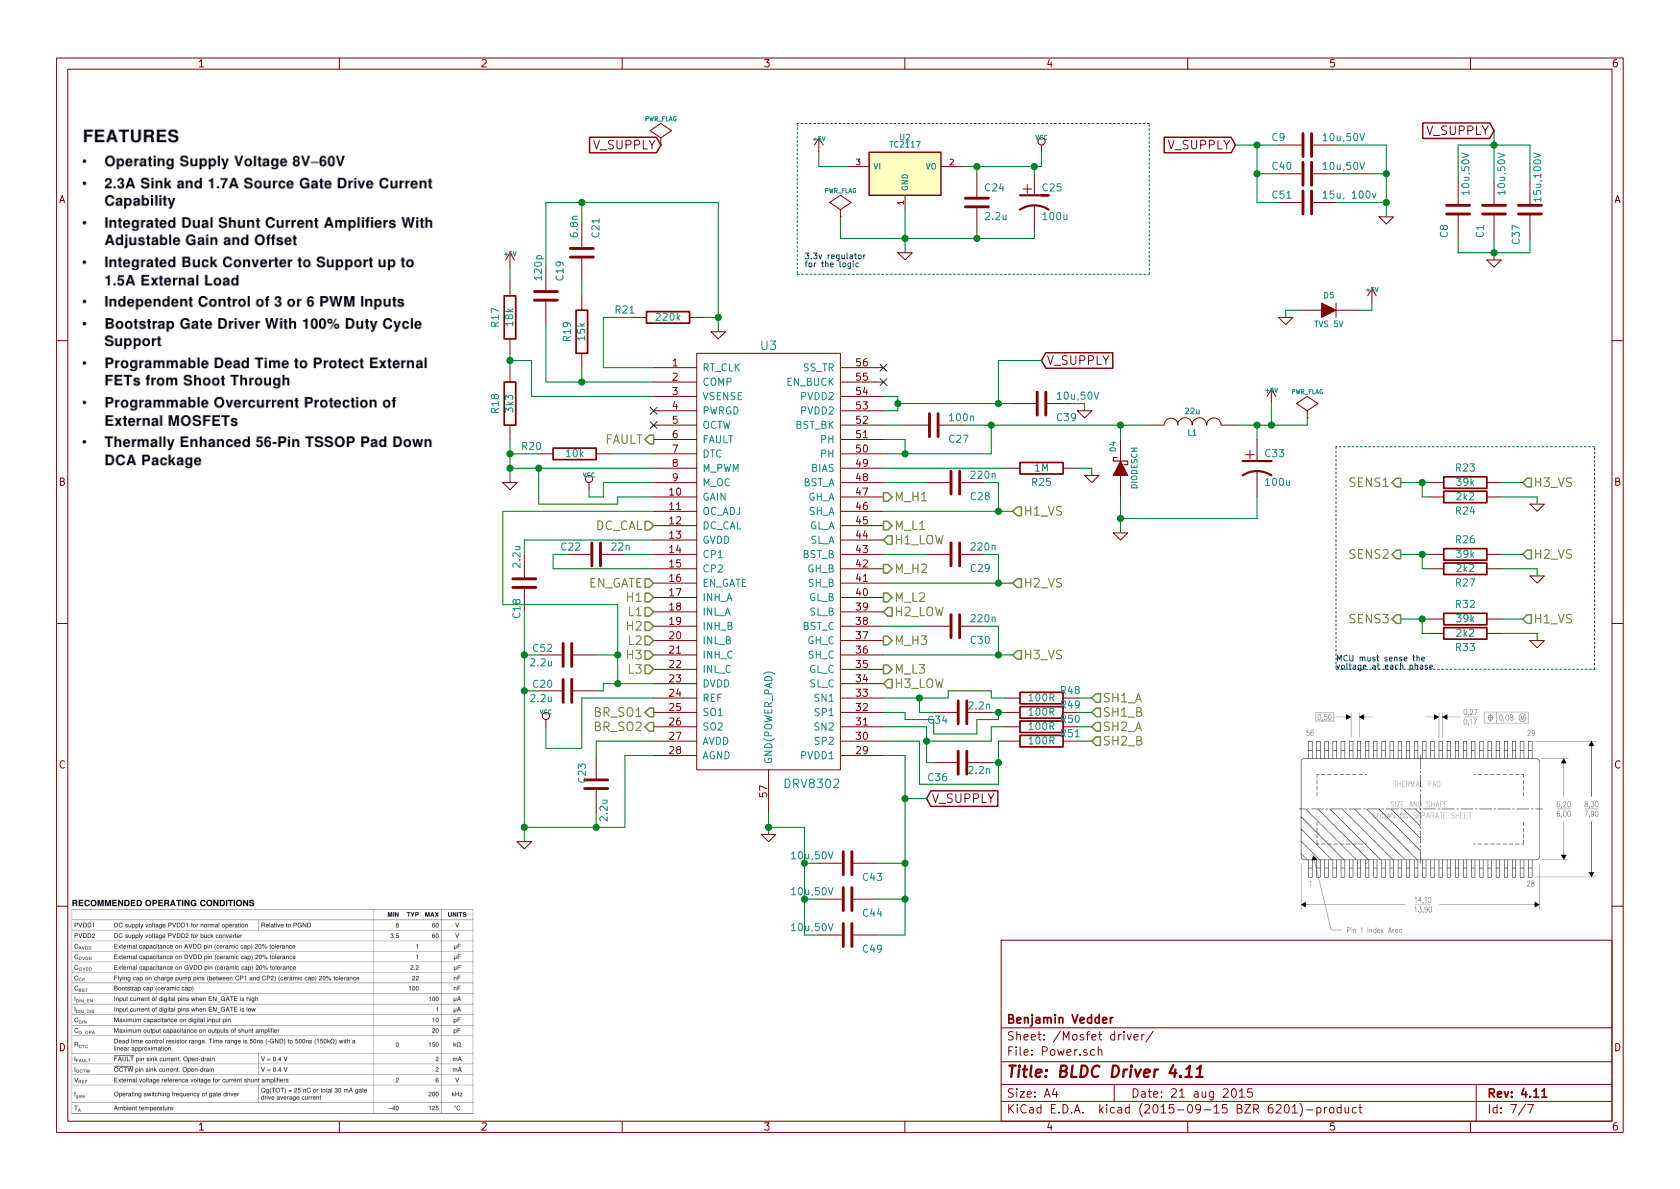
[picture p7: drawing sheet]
EESchema Schematic File Version 2
LIBS:BLDC_4-rescue
LIBS:power
LIBS:device
LIBS:transistors
LIBS:conn
LIBS:linear
LIBS:regul
LIBS:74xx
LIBS:cmos4000
LIBS:adc-dac
LIBS:memory
LIBS:xilinx
LIBS:microcontrollers
LIBS:dsp
LIBS:microchip
LIBS:analog_switches
LIBS:motorola
LIBS:texas
LIBS:intel
LIBS:audio
LIBS:interface
LIBS:digital-audio
LIBS:philips
LIBS:display
LIBS:cypress
LIBS:siliconi
LIBS:opto
LIBS:atmel
LIBS:contrib
LIBS:valves
LIBS:crf_1
LIBS:BLDC_4-cache
EELAYER 25 0
EELAYER END
$Descr A4 11693 8268
encoding utf-8
Sheet 7 7
Title "BLDC Driver 4.11"
Date "21 aug 2015"
Rev "4.11"
Comp "Benjamin Vedder"
Comment1 ""
Comment2 ""
Comment3 ""
Comment4 ""
$EndDescr
$Comp
L C-RESCUE-BLDC_4 C28
U 1 1
P 6650 3350
F 0 "C28" V 6750 3450 50  0000 L CNN
F 1 "220n" V 6600 3450 50  0000 L CNN
F 2 "CRF1:SMD-0603_c" H 6650 3350 60  0001 C CNN
F 3 "" H 6650 3350 60  0001 C CNN
	1    6650 3350
	0    1    1    0   
$EndComp
$Comp
L DIODESCH D4
U 1 1
P 7800 3250
F 0 "D4" H 7950 3300 40  0000 C CNN
F 1 "DIODESCH" H 7800 3150 40  0000 C CNN
F 2 "Diodes_SMD:SMA_Handsoldering" H 7800 3250 60  0001 C CNN
F 3 "" H 7800 3250 60  0001 C CNN
	1    7800 3250
	0    -1   -1   0   
$EndComp
$Comp
L R-RESCUE-BLDC_4 R23
U 1 1
P 10200 3350
F 0 "R23" V 10100 3350 50  0000 C CNN
F 1 "39k" V 10200 3350 50  0000 C CNN
F 2 "CRF1:SMD-0603_r" H 10200 3350 60  0001 C CNN
F 3 "" H 10200 3350 60  0001 C CNN
	1    10200 3350
	0    1    1    0   
$EndComp
$Comp
L R-RESCUE-BLDC_4 R24
U 1 1
P 10200 3450
F 0 "R24" V 10300 3450 50  0000 C CNN
F 1 "2k2" V 10200 3450 50  0000 C CNN
F 2 "CRF1:SMD-0603_r" H 10200 3450 60  0001 C CNN
F 3 "" H 10200 3450 60  0001 C CNN
	1    10200 3450
	0    1    1    0   
$EndComp
$Comp
L GND-RESCUE-BLDC_4 #PWR048
U 1 1
P 10700 3500
F 0 "#PWR048" H 10700 3500 30  0001 C CNN
F 1 "GND" H 10700 3430 30  0001 C CNN
F 2 "" H 10700 3500 60  0001 C CNN
F 3 "" H 10700 3500 60  0001 C CNN
	1    10700 3500
	1    0    0    -1  
$EndComp
$Comp
L GND-RESCUE-BLDC_4 #PWR049
U 1 1
P 10700 4000
F 0 "#PWR049" H 10700 4000 30  0001 C CNN
F 1 "GND" H 10700 3930 30  0001 C CNN
F 2 "" H 10700 4000 60  0001 C CNN
F 3 "" H 10700 4000 60  0001 C CNN
	1    10700 4000
	1    0    0    -1  
$EndComp
$Comp
L R-RESCUE-BLDC_4 R27
U 1 1
P 10200 3950
F 0 "R27" V 10300 3950 50  0000 C CNN
F 1 "2k2" V 10200 3950 50  0000 C CNN
F 2 "CRF1:SMD-0603_r" H 10200 3950 60  0001 C CNN
F 3 "" H 10200 3950 60  0001 C CNN
	1    10200 3950
	0    1    1    0   
$EndComp
$Comp
L R-RESCUE-BLDC_4 R26
U 1 1
P 10200 3850
F 0 "R26" V 10100 3850 50  0000 C CNN
F 1 "39k" V 10200 3850 50  0000 C CNN
F 2 "CRF1:SMD-0603_r" H 10200 3850 60  0001 C CNN
F 3 "" H 10200 3850 60  0001 C CNN
	1    10200 3850
	0    1    1    0   
$EndComp
$Comp
L R-RESCUE-BLDC_4 R32
U 1 1
P 10200 4300
F 0 "R32" V 10100 4300 50  0000 C CNN
F 1 "39k" V 10200 4300 50  0000 C CNN
F 2 "CRF1:SMD-0603_r" H 10200 4300 60  0001 C CNN
F 3 "" H 10200 4300 60  0001 C CNN
	1    10200 4300
	0    1    1    0   
$EndComp
$Comp
L R-RESCUE-BLDC_4 R33
U 1 1
P 10200 4400
F 0 "R33" V 10300 4400 50  0000 C CNN
F 1 "2k2" V 10200 4400 50  0000 C CNN
F 2 "CRF1:SMD-0603_r" H 10200 4400 60  0001 C CNN
F 3 "" H 10200 4400 60  0001 C CNN
	1    10200 4400
	0    1    1    0   
$EndComp
$Comp
L GND-RESCUE-BLDC_4 #PWR050
U 1 1
P 10700 4450
F 0 "#PWR050" H 10700 4450 30  0001 C CNN
F 1 "GND" H 10700 4380 30  0001 C CNN
F 2 "" H 10700 4450 60  0001 C CNN
F 3 "" H 10700 4450 60  0001 C CNN
	1    10700 4450
	1    0    0    -1  
$EndComp
$Comp
L DRV8302 U3
U 1 1
P 5350 3900
F 0 "U3" H 5350 5400 60  0000 C CNN
F 1 "DRV8302" H 5650 2350 60  0000 C CNN
F 2 "CRF1:TSSOP-56-PP" H 5350 3900 60  0001 C CNN
F 3 "" H 5350 3900 60  0001 C CNN
	1    5350 3900
	1    0    0    -1  
$EndComp
$Comp
L C-RESCUE-BLDC_4 C29
U 1 1
P 6650 3850
F 0 "C29" V 6750 3950 50  0000 L CNN
F 1 "220n" V 6600 3950 50  0000 L CNN
F 2 "CRF1:SMD-0603_c" H 6650 3850 60  0001 C CNN
F 3 "" H 6650 3850 60  0001 C CNN
	1    6650 3850
	0    1    1    0   
$EndComp
$Comp
L C-RESCUE-BLDC_4 C30
U 1 1
P 6650 4350
F 0 "C30" V 6750 4450 50  0000 L CNN
F 1 "220n" V 6600 4450 50  0000 L CNN
F 2 "CRF1:SMD-0603_c" H 6650 4350 60  0001 C CNN
F 3 "" H 6650 4350 60  0001 C CNN
	1    6650 4350
	0    1    1    0   
$EndComp
NoConn ~ 6150 2650
$Comp
L C-RESCUE-BLDC_4 C27
U 1 1
P 6500 2950
F 0 "C27" V 6600 3050 50  0000 L CNN
F 1 "100n" V 6450 3050 50  0000 L CNN
F 2 "CRF1:SMD-0603_c" H 6500 2950 60  0001 C CNN
F 3 "" H 6500 2950 60  0001 C CNN
	1    6500 2950
	0    1    1    0   
$EndComp
$Comp
L R-RESCUE-BLDC_4 R25
U 1 1
P 7250 3250
F 0 "R25" V 7350 3250 50  0000 C CNN
F 1 "1M" V 7250 3250 50  0000 C CNN
F 2 "CRF1:SMD-0603_r" H 7250 3250 60  0001 C CNN
F 3 "" H 7250 3250 60  0001 C CNN
	1    7250 3250
	0    1    1    0   
$EndComp
$Comp
L GND-RESCUE-BLDC_4 #PWR051
U 1 1
P 7600 3300
F 0 "#PWR051" H 7600 3300 30  0001 C CNN
F 1 "GND" H 7600 3230 30  0001 C CNN
F 2 "" H 7600 3300 60  0001 C CNN
F 3 "" H 7600 3300 60  0001 C CNN
	1    7600 3300
	1    0    0    -1  
$EndComp
$Comp
L INDUCTOR L1
U 1 1
P 8300 2950
F 0 "L1" V 8250 2950 40  0000 C CNN
F 1 "22u" V 8400 2950 40  0000 C CNN
F 2 "w_smd_inductors:inductor_smd_8x5mm" H 8300 2950 60  0001 C CNN
F 3 "" H 8300 2950 60  0001 C CNN
	1    8300 2950
	0    -1   -1   0   
$EndComp
$Comp
L CP1-RESCUE-BLDC_4 C33
U 1 1
P 8750 3250
F 0 "C33" H 8800 3350 50  0000 L CNN
F 1 "100u" H 8800 3150 50  0000 L CNN
F 2 "w_smd_cap:c_tant_B" H 8750 3250 60  0001 C CNN
F 3 "" H 8750 3250 60  0001 C CNN
	1    8750 3250
	1    0    0    -1  
$EndComp
$Comp
L GND-RESCUE-BLDC_4 #PWR052
U 1 1
P 7800 3700
F 0 "#PWR052" H 7800 3700 30  0001 C CNN
F 1 "GND" H 7800 3630 30  0001 C CNN
F 2 "" H 7800 3700 60  0001 C CNN
F 3 "" H 7800 3700 60  0001 C CNN
	1    7800 3700
	1    0    0    -1  
$EndComp
$Comp
L +5V #PWR053
U 1 1
P 8850 2800
F 0 "#PWR053" H 8850 2890 20  0001 C CNN
F 1 "+5V" H 8850 2890 30  0000 C CNN
F 2 "" H 8850 2800 60  0001 C CNN
F 3 "" H 8850 2800 60  0001 C CNN
	1    8850 2800
	1    0    0    -1  
$EndComp
$Comp
L C-RESCUE-BLDC_4 C22
U 1 1
P 4150 3850
F 0 "C22" V 4100 3600 50  0000 L CNN
F 1 "22n" V 4100 3950 50  0000 L CNN
F 2 "CRF1:SMD-0603_c" H 4150 3850 60  0001 C CNN
F 3 "" H 4150 3850 60  0001 C CNN
	1    4150 3850
	0    1    1    0   
$EndComp
$Comp
L C-RESCUE-BLDC_4 C18
U 1 1
P 3650 4050
F 0 "C18" V 3600 3800 50  0000 L CNN
F 1 "2.2u" V 3600 4150 50  0000 L CNN
F 2 "CRF1:SMD-0603_c" H 3650 4050 60  0001 C CNN
F 3 "" H 3650 4050 60  0001 C CNN
	1    3650 4050
	1    0    0    -1  
$EndComp
$Comp
L GND-RESCUE-BLDC_4 #PWR054
U 1 1
P 3650 5850
F 0 "#PWR054" H 3650 5850 30  0001 C CNN
F 1 "GND" H 3650 5780 30  0001 C CNN
F 2 "" H 3650 5850 60  0001 C CNN
F 3 "" H 3650 5850 60  0001 C CNN
	1    3650 5850
	1    0    0    -1  
$EndComp
$Comp
L C-RESCUE-BLDC_4 C20
U 1 1
P 3950 4800
F 0 "C20" V 4000 4900 50  0000 L CNN
F 1 "2.2u" V 3900 4900 50  0000 L CNN
F 2 "CRF1:SMD-0603_c" H 3950 4800 60  0001 C CNN
F 3 "" H 3950 4800 60  0001 C CNN
	1    3950 4800
	0    -1   -1   0   
$EndComp
$Comp
L C-RESCUE-BLDC_4 C23
U 1 1
P 4150 5450
F 0 "C23" V 4250 5300 50  0000 L CNN
F 1 "2.2u" V 4100 5550 50  0000 L CNN
F 2 "CRF1:SMD-0603_c" H 4150 5450 60  0001 C CNN
F 3 "" H 4150 5450 60  0001 C CNN
	1    4150 5450
	-1   0    0    1   
$EndComp
$Comp
L GND-RESCUE-BLDC_4 #PWR055
U 1 1
P 5350 5800
F 0 "#PWR055" H 5350 5800 30  0001 C CNN
F 1 "GND" H 5350 5730 30  0001 C CNN
F 2 "" H 5350 5800 60  0001 C CNN
F 3 "" H 5350 5800 60  0001 C CNN
	1    5350 5800
	1    0    0    -1  
$EndComp
$Comp
L GND-RESCUE-BLDC_4 #PWR056
U 1 1
P 3550 3350
F 0 "#PWR056" H 3550 3350 30  0001 C CNN
F 1 "GND" H 3550 3280 30  0001 C CNN
F 2 "" H 3550 3350 60  0001 C CNN
F 3 "" H 3550 3350 60  0001 C CNN
	1    3550 3350
	1    0    0    -1  
$EndComp
$Comp
L R-RESCUE-BLDC_4 R20
U 1 1
P 4000 3150
F 0 "R20" V 3950 2850 50  0000 C CNN
F 1 "10k" V 4000 3150 50  0000 C CNN
F 2 "CRF1:SMD-0603_r" H 4000 3150 60  0001 C CNN
F 3 "" H 4000 3150 60  0001 C CNN
	1    4000 3150
	0    1    1    0   
$EndComp
$Comp
L R-RESCUE-BLDC_4 R21
U 1 1
P 4650 2200
F 0 "R21" V 4600 1900 50  0000 C CNN
F 1 "220k" V 4650 2200 50  0000 C CNN
F 2 "CRF1:SMD-0603_r" H 4650 2200 60  0001 C CNN
F 3 "" H 4650 2200 60  0001 C CNN
	1    4650 2200
	0    1    1    0   
$EndComp
$Comp
L GND-RESCUE-BLDC_4 #PWR057
U 1 1
P 5000 2300
F 0 "#PWR057" H 5000 2300 30  0001 C CNN
F 1 "GND" H 5000 2230 30  0001 C CNN
F 2 "" H 5000 2300 60  0001 C CNN
F 3 "" H 5000 2300 60  0001 C CNN
	1    5000 2300
	1    0    0    -1  
$EndComp
$Comp
L +5V #PWR058
U 1 1
P 3550 1850
F 0 "#PWR058" H 3550 1940 20  0001 C CNN
F 1 "+5V" H 3550 1940 30  0000 C CNN
F 2 "" H 3550 1850 60  0001 C CNN
F 3 "" H 3550 1850 60  0001 C CNN
	1    3550 1850
	1    0    0    -1  
$EndComp
$Comp
L R-RESCUE-BLDC_4 R17
U 1 1
P 3550 2200
F 0 "R17" V 3450 2200 50  0000 C CNN
F 1 "18k" V 3550 2200 50  0000 C CNN
F 2 "CRF1:SMD-0603_r" H 3550 2200 60  0001 C CNN
F 3 "" H 3550 2200 60  0001 C CNN
	1    3550 2200
	1    0    0    -1  
$EndComp
$Comp
L R-RESCUE-BLDC_4 R18
U 1 1
P 3550 2800
F 0 "R18" V 3450 2800 50  0000 C CNN
F 1 "3k3" V 3550 2800 50  0000 C CNN
F 2 "CRF1:SMD-0603_r" H 3550 2800 60  0001 C CNN
F 3 "" H 3550 2800 60  0001 C CNN
	1    3550 2800
	1    0    0    -1  
$EndComp
$Comp
L R-RESCUE-BLDC_4 R19
U 1 1
P 4050 2300
F 0 "R19" V 3950 2300 50  0000 C CNN
F 1 "15k" V 4050 2300 50  0000 C CNN
F 2 "CRF1:SMD-0603_r" H 4050 2300 60  0001 C CNN
F 3 "" H 4050 2300 60  0001 C CNN
	1    4050 2300
	1    0    0    -1  
$EndComp
$Comp
L C-RESCUE-BLDC_4 C21
U 1 1
P 4050 1750
F 0 "C21" V 4150 1850 50  0000 L CNN
F 1 "6.8n" V 4000 1850 50  0000 L CNN
F 2 "CRF1:SMD-0603_c" H 4050 1750 60  0001 C CNN
F 3 "" H 4050 1750 60  0001 C CNN
	1    4050 1750
	1    0    0    -1  
$EndComp
$Comp
L C-RESCUE-BLDC_4 C19
U 1 1
P 3800 2050
F 0 "C19" V 3900 2150 50  0000 L CNN
F 1 "120p" V 3750 2150 50  0000 L CNN
F 2 "CRF1:SMD-0603_c" H 3800 2050 60  0001 C CNN
F 3 "" H 3800 2050 60  0001 C CNN
	1    3800 2050
	1    0    0    -1  
$EndComp
$Comp
L C-RESCUE-BLDC_4 C24
U 1 1
P 6800 1400
F 0 "C24" H 6850 1500 50  0000 L CNN
F 1 "2.2u" H 6850 1300 50  0000 L CNN
F 2 "CRF1:SMD-0603_c" H 6800 1400 60  0001 C CNN
F 3 "" H 6800 1400 60  0001 C CNN
	1    6800 1400
	1    0    0    -1  
$EndComp
$Comp
L GND-RESCUE-BLDC_4 #PWR059
U 1 1
P 6300 1750
F 0 "#PWR059" H 6300 1750 30  0001 C CNN
F 1 "GND" H 6300 1680 30  0001 C CNN
F 2 "" H 6300 1750 60  0001 C CNN
F 3 "" H 6300 1750 60  0001 C CNN
	1    6300 1750
	1    0    0    -1  
$EndComp
$Comp
L VCC #PWR060
U 1 1
P 7250 1050
F 0 "#PWR060" H 7250 1150 30  0001 C CNN
F 1 "VCC" H 7250 1150 30  0000 C CNN
F 2 "" H 7250 1050 60  0001 C CNN
F 3 "" H 7250 1050 60  0001 C CNN
	1    7250 1050
	1    0    0    -1  
$EndComp
$Comp
L CP1-RESCUE-BLDC_4 C25
U 1 1
P 7200 1400
F 0 "C25" H 7250 1500 50  0000 L CNN
F 1 "100u" H 7250 1300 50  0000 L CNN
F 2 "w_smd_cap:c_tant_B" H 7200 1400 60  0001 C CNN
F 3 "" H 7200 1400 60  0001 C CNN
	1    7200 1400
	1    0    0    -1  
$EndComp
$Comp
L +5V #PWR061
U 1 1
P 5700 1050
F 0 "#PWR061" H 5700 1140 20  0001 C CNN
F 1 "+5V" H 5700 1140 30  0000 C CNN
F 2 "" H 5700 1050 60  0001 C CNN
F 3 "" H 5700 1050 60  0001 C CNN
	1    5700 1050
	1    0    0    -1  
$EndComp
$Comp
L VCC #PWR062
U 1 1
P 3800 5050
F 0 "#PWR062" H 3800 5150 30  0001 C CNN
F 1 "VCC" H 3800 5150 30  0000 C CNN
F 2 "" H 3800 5050 60  0001 C CNN
F 3 "" H 3800 5050 60  0001 C CNN
	1    3800 5050
	1    0    0    -1  
$EndComp
$Comp
L PWR_FLAG #FLG063
U 1 1
P 9100 2900
F 0 "#FLG063" H 9100 2995 30  0001 C CNN
F 1 "PWR_FLAG" H 9100 3080 30  0000 C CNN
F 2 "" H 9100 2900 60  0001 C CNN
F 3 "" H 9100 2900 60  0001 C CNN
	1    9100 2900
	1    0    0    -1  
$EndComp
$Comp
L PWR_FLAG #FLG064
U 1 1
P 5850 1500
F 0 "#FLG064" H 5850 1595 30  0001 C CNN
F 1 "PWR_FLAG" H 5850 1680 30  0000 C CNN
F 2 "" H 5850 1500 60  0001 C CNN
F 3 "" H 5850 1500 60  0001 C CNN
	1    5850 1500
	1    0    0    -1  
$EndComp
$Comp
L PWR_FLAG #FLG065
U 1 1
P 4600 1000
F 0 "#FLG065" H 4600 1095 30  0001 C CNN
F 1 "PWR_FLAG" H 4600 1180 30  0000 C CNN
F 2 "" H 4600 1000 60  0001 C CNN
F 3 "" H 4600 1000 60  0001 C CNN
	1    4600 1000
	1    0    0    -1  
$EndComp
$Comp
L R-RESCUE-BLDC_4 R48
U 1 1
P 7250 4850
F 0 "R48" V 7200 5050 50  0000 C CNN
F 1 "100R" V 7250 4850 50  0000 C CNN
F 2 "CRF1:SMD-0603_r" H 7250 4850 60  0001 C CNN
F 3 "" H 7250 4850 60  0001 C CNN
	1    7250 4850
	0    1    1    0   
$EndComp
$Comp
L R-RESCUE-BLDC_4 R49
U 1 1
P 7250 4950
F 0 "R49" V 7200 5150 50  0000 C CNN
F 1 "100R" V 7250 4950 50  0000 C CNN
F 2 "CRF1:SMD-0603_r" H 7250 4950 60  0001 C CNN
F 3 "" H 7250 4950 60  0001 C CNN
	1    7250 4950
	0    1    1    0   
$EndComp
$Comp
L R-RESCUE-BLDC_4 R50
U 1 1
P 7250 5050
F 0 "R50" V 7200 5250 50  0000 C CNN
F 1 "100R" V 7250 5050 50  0000 C CNN
F 2 "CRF1:SMD-0603_r" H 7250 5050 60  0001 C CNN
F 3 "" H 7250 5050 60  0001 C CNN
	1    7250 5050
	0    1    1    0   
$EndComp
$Comp
L R-RESCUE-BLDC_4 R51
U 1 1
P 7250 5150
F 0 "R51" V 7200 5350 50  0000 C CNN
F 1 "100R" V 7250 5150 50  0000 C CNN
F 2 "CRF1:SMD-0603_r" H 7250 5150 60  0001 C CNN
F 3 "" H 7250 5150 60  0001 C CNN
	1    7250 5150
	0    1    1    0   
$EndComp
$Comp
L C-RESCUE-BLDC_4 C34
U 1 1
P 6700 4950
F 0 "C34" V 6650 5050 50  0000 L CNN
F 1 "2.2n" V 6750 4750 50  0000 L CNN
F 2 "CRF1:SMD-0603_c" H 6700 4950 60  0001 C CNN
F 3 "" H 6700 4950 60  0001 C CNN
	1    6700 4950
	0    -1   -1   0   
$EndComp
$Comp
L C-RESCUE-BLDC_4 C36
U 1 1
P 6700 5300
F 0 "C36" V 6600 5400 50  0000 L CNN
F 1 "2.2n" V 6650 5100 50  0000 L CNN
F 2 "CRF1:SMD-0603_c" H 6700 5300 60  0001 C CNN
F 3 "" H 6700 5300 60  0001 C CNN
	1    6700 5300
	0    -1   -1   0   
$EndComp
$Comp
L GND-RESCUE-BLDC_4 #PWR066
U 1 1
P 7550 2850
F 0 "#PWR066" H 7550 2850 30  0001 C CNN
F 1 "GND" H 7550 2780 30  0001 C CNN
F 2 "" H 7550 2850 60  0001 C CNN
F 3 "" H 7550 2850 60  0001 C CNN
	1    7550 2850
	1    0    0    -1  
$EndComp
$Comp
L VCC #PWR067
U 1 1
P 4100 3400
F 0 "#PWR067" H 4100 3500 30  0001 C CNN
F 1 "VCC" H 4100 3500 30  0000 C CNN
F 2 "" H 4100 3400 60  0001 C CNN
F 3 "" H 4100 3400 60  0001 C CNN
	1    4100 3400
	1    0    0    -1  
$EndComp
NoConn ~ 4550 2850
NoConn ~ 4550 2950
$Comp
L C-RESCUE-BLDC_4 C39
U 1 1
P 7250 2800
F 0 "C39" V 7350 2900 50  0000 L CNN
F 1 "10u,50V" V 7200 2900 50  0000 L CNN
F 2 "CRF1:SMD-1206" H 7250 2800 60  0001 C CNN
F 3 "" H 7250 2800 60  0001 C CNN
	1    7250 2800
	0    1    1    0   
$EndComp
$Comp
L C-RESCUE-BLDC_4 C43
U 1 1
P 5900 6000
F 0 "C43" V 6000 6100 50  0000 L CNN
F 1 "10u,50V" V 5850 5600 50  0000 L CNN
F 2 "CRF1:SMD-1206" H 5900 6000 60  0001 C CNN
F 3 "" H 5900 6000 60  0001 C CNN
	1    5900 6000
	0    1    1    0   
$EndComp
$Comp
L C-RESCUE-BLDC_4 C44
U 1 1
P 5900 6250
F 0 "C44" V 6000 6350 50  0000 L CNN
F 1 "10u,50V" V 5850 5850 50  0000 L CNN
F 2 "CRF1:SMD-1206" H 5900 6250 60  0001 C CNN
F 3 "" H 5900 6250 60  0001 C CNN
	1    5900 6250
	0    1    1    0   
$EndComp
Text GLabel 7250 2500 2    60   Input ~ 0
V_SUPPLY
Text GLabel 6450 5550 2    60   Input ~ 0
V_SUPPLY
$Comp
L C-RESCUE-BLDC_4 C49
U 1 1
P 5900 6500
F 0 "C49" V 6000 6600 50  0000 L CNN
F 1 "10u,50V" V 5850 6100 50  0000 L CNN
F 2 "CRF1:SMD-1206" H 5900 6500 60  0001 C CNN
F 3 "" H 5900 6500 60  0001 C CNN
	1    5900 6500
	0    1    1    0   
$EndComp
$Comp
L C-RESCUE-BLDC_4 C51
U 1 1
P 9100 1400
F 0 "C51" V 9050 1150 50  0000 L CNN
F 1 "15u, 100v" V 9050 1500 50  0000 L CNN
F 2 "w_smd_cap:c_2220" H 9100 1400 60  0001 C CNN
F 3 "" H 9100 1400 60  0001 C CNN
	1    9100 1400
	0    1    1    0   
$EndComp
$Comp
L GND-RESCUE-BLDC_4 #PWR068
U 1 1
P 9650 1500
F 0 "#PWR068" H 9650 1500 30  0001 C CNN
F 1 "GND" H 9650 1430 30  0001 C CNN
F 2 "" H 9650 1500 60  0001 C CNN
F 3 "" H 9650 1500 60  0001 C CNN
	1    9650 1500
	1    0    0    -1  
$EndComp
$Comp
L C-RESCUE-BLDC_4 C52
U 1 1
P 3950 4550
F 0 "C52" V 4000 4650 50  0000 L CNN
F 1 "2.2u" V 3900 4650 50  0000 L CNN
F 2 "CRF1:SMD-0603_c" H 3950 4550 60  0001 C CNN
F 3 "" H 3950 4550 60  0001 C CNN
	1    3950 4550
	0    -1   -1   0   
$EndComp
$Comp
L C-RESCUE-BLDC_4 C1
U 1 1
P 10400 1450
F 0 "C1" V 10500 1550 50  0000 L CNN
F 1 "10u,50V" V 10350 1050 50  0000 L CNN
F 2 "CRF1:SMD-1206" H 10400 1450 60  0001 C CNN
F 3 "" H 10400 1450 60  0001 C CNN
	1    10400 1450
	-1   0    0    1   
$EndComp
$Comp
L C-RESCUE-BLDC_4 C37
U 1 1
P 10650 1450
F 0 "C37" V 10750 1550 50  0000 L CNN
F 1 "15u,100V" V 10600 1050 50  0000 L CNN
F 2 "w_smd_cap:c_2220" H 10650 1450 60  0001 C CNN
F 3 "" H 10650 1450 60  0001 C CNN
	1    10650 1450
	-1   0    0    1   
$EndComp
$Comp
L NCP1117ST33T3G U2
U 1 1
P 6300 1200
F 0 "U2" H 6300 1450 40  0000 C CNN
F 1 "TC2117" H 6300 1400 40  0000 C CNN
F 2 "CRF1:SOT-223" H 6300 1200 60  0001 C CNN
F 3 "" H 6300 1200 60  0000 C CNN
	1    6300 1200
	1    0    0    -1  
$EndComp
Text GLabel 10400 900  0    60   Input ~ 0
V_SUPPLY
Text GLabel 4600 1000 0    60   Input ~ 0
V_SUPPLY
$Comp
L C-RESCUE-BLDC_4 C40
U 1 1
P 9100 1200
F 0 "C40" V 9050 950 50  0000 L CNN
F 1 "10u,50V" V 9050 1300 50  0000 L CNN
F 2 "CRF1:SMD-1206" H 9100 1200 60  0001 C CNN
F 3 "" H 9100 1200 60  0001 C CNN
	1    9100 1200
	0    1    1    0   
$EndComp
$Comp
L C-RESCUE-BLDC_4 C9
U 1 1
P 9100 1000
F 0 "C9" V 9050 750 50  0000 L CNN
F 1 "10u,50V" V 9050 1100 50  0000 L CNN
F 2 "CRF1:SMD-1206" H 9100 1000 60  0001 C CNN
F 3 "" H 9100 1000 60  0001 C CNN
	1    9100 1000
	0    1    1    0   
$EndComp
$Comp
L C-RESCUE-BLDC_4 C8
U 1 1
P 10150 1450
F 0 "C8" V 10250 1550 50  0000 L CNN
F 1 "10u,50V" V 10100 1050 50  0000 L CNN
F 2 "CRF1:SMD-1206" H 10150 1450 60  0001 C CNN
F 3 "" H 10150 1450 60  0001 C CNN
	1    10150 1450
	-1   0    0    1   
$EndComp
Text HLabel 4550 3050 0    60   Output ~ 0
FAULT
Text HLabel 4550 3650 0    60   Input ~ 0
DC_CAL
Text HLabel 4550 4050 0    60   Input ~ 0
EN_GATE
Text HLabel 4550 4150 0    60   Input ~ 0
H1
Text HLabel 4550 4250 0    60   Input ~ 0
L1
Text HLabel 4550 4350 0    60   Input ~ 0
H2
Text HLabel 4550 4450 0    60   Input ~ 0
L2
Text HLabel 4550 4550 0    60   Input ~ 0
H3
Text HLabel 4550 4650 0    60   Input ~ 0
L3
Text HLabel 4550 4950 0    60   Output ~ 0
BR_SO1
Text HLabel 4550 5050 0    60   Output ~ 0
BR_SO2
Text HLabel 9750 3350 0    60   Output ~ 0
SENS1
Text HLabel 9750 3850 0    60   Output ~ 0
SENS2
Text HLabel 9750 4300 0    60   Output ~ 0
SENS3
Text HLabel 6150 3450 2    60   Output ~ 0
M_H1
Text HLabel 6150 3650 2    60   Output ~ 0
M_L1
Text HLabel 6150 3750 2    60   Input ~ 0
H1_LOW
Text HLabel 6150 3950 2    60   Output ~ 0
M_H2
Text HLabel 6150 4150 2    60   Output ~ 0
M_L2
Text HLabel 6150 4250 2    60   Input ~ 0
H2_LOW
Text HLabel 6150 4450 2    60   Output ~ 0
M_H3
Text HLabel 6150 4650 2    60   Output ~ 0
M_L3
Text HLabel 6150 4750 2    60   Input ~ 0
H3_LOW
Text HLabel 7050 3550 2    60   Input ~ 0
H1_VS
Text HLabel 7050 4050 2    60   Input ~ 0
H2_VS
Text HLabel 7050 4550 2    60   Input ~ 0
H3_VS
Text HLabel 7600 4850 2    60   Input ~ 0
SH1_A
Text HLabel 7600 4950 2    60   Input ~ 0
SH1_B
Text HLabel 7600 5050 2    60   Input ~ 0
SH2_A
Text HLabel 7600 5150 2    60   Input ~ 0
SH2_B
Text HLabel 10600 3350 2    60   Input ~ 0
H3_VS
Text HLabel 10600 3850 2    60   Input ~ 0
H2_VS
Text HLabel 10600 4300 2    60   Input ~ 0
H1_VS
Wire Wire Line
	10450 4400 10700 4400
Wire Wire Line
	9750 4300 9950 4300
Connection ~ 9900 4300
Wire Wire Line
	9950 4400 9900 4400
Wire Wire Line
	10450 4300 10600 4300
Wire Wire Line
	10700 4400 10700 4450
Wire Wire Line
	9900 4400 9900 4300
Wire Wire Line
	9900 3850 9900 3950
Wire Wire Line
	10700 3950 10700 4000
Wire Wire Line
	10450 3850 10600 3850
Wire Wire Line
	9900 3950 9950 3950
Connection ~ 9900 3850
Wire Wire Line
	9750 3850 9950 3850
Wire Wire Line
	10450 3950 10700 3950
Wire Wire Line
	10450 3450 10700 3450
Wire Wire Line
	9750 3350 9950 3350
Connection ~ 9900 3350
Wire Wire Line
	9950 3450 9900 3450
Wire Wire Line
	10450 3350 10600 3350
Wire Wire Line
	10700 3450 10700 3500
Wire Wire Line
	9900 3450 9900 3350
Wire Wire Line
	6150 3550 7050 3550
Wire Wire Line
	6850 3350 6950 3350
Wire Wire Line
	6950 3350 6950 3550
Connection ~ 6950 3550
Wire Wire Line
	6450 3350 6150 3350
Wire Wire Line
	6150 4050 7050 4050
Wire Wire Line
	6850 3850 6950 3850
Wire Wire Line
	6950 3850 6950 4050
Connection ~ 6950 4050
Wire Wire Line
	6450 3850 6150 3850
Wire Wire Line
	6150 4550 7050 4550
Wire Wire Line
	6450 4350 6150 4350
Wire Wire Line
	6850 4350 6950 4350
Wire Wire Line
	6950 4350 6950 4550
Connection ~ 6950 4550
Wire Wire Line
	6150 3050 6300 3050
Wire Wire Line
	6300 3050 6300 3150
Wire Wire Line
	6150 3150 6900 3150
Wire Wire Line
	6900 3150 6900 2950
Wire Wire Line
	6700 2950 8000 2950
Connection ~ 6300 3150
Wire Wire Line
	6300 2950 6150 2950
Wire Wire Line
	7500 3250 7600 3250
Wire Wire Line
	7600 3250 7600 3300
Wire Wire Line
	7000 3250 6150 3250
Connection ~ 6900 2950
Wire Wire Line
	7800 3450 7800 3700
Wire Wire Line
	7800 3600 8750 3600
Wire Wire Line
	8750 3600 8750 3450
Wire Wire Line
	8600 2950 9100 2950
Wire Wire Line
	8750 2950 8750 3050
Wire Wire Line
	7800 3050 7800 2950
Connection ~ 7800 2950
Connection ~ 7800 3600
Wire Wire Line
	8850 2950 8850 2800
Connection ~ 8750 2950
Wire Wire Line
	4350 3850 4550 3850
Wire Wire Line
	4550 3950 3850 3950
Wire Wire Line
	3850 3950 3850 3850
Wire Wire Line
	3850 3850 3950 3850
Wire Wire Line
	4550 3750 3650 3750
Wire Wire Line
	3650 3750 3650 3850
Wire Wire Line
	3650 4250 3650 5850
Wire Wire Line
	4200 4750 4550 4750
Wire Wire Line
	3750 4800 3650 4800
Connection ~ 3650 4800
Wire Wire Line
	4150 5250 4150 5150
Wire Wire Line
	4150 5150 4550 5150
Wire Wire Line
	4550 5250 4350 5250
Wire Wire Line
	4350 5250 4350 5750
Wire Wire Line
	4350 5750 3650 5750
Wire Wire Line
	4150 5750 4150 5650
Connection ~ 3650 5750
Connection ~ 4150 5750
Wire Wire Line
	5350 5650 5350 5800
Wire Wire Line
	3550 3050 3550 3350
Wire Wire Line
	4250 3150 4550 3150
Wire Wire Line
	3550 3150 3750 3150
Wire Wire Line
	3550 3250 4550 3250
Connection ~ 3550 3250
Wire Wire Line
	4900 2200 5000 2200
Wire Wire Line
	5000 1400 5000 2300
Wire Wire Line
	4550 2550 4200 2550
Wire Wire Line
	4200 2550 4200 2200
Wire Wire Line
	4200 2200 4400 2200
Wire Wire Line
	3550 2450 3550 2550
Connection ~ 3550 3150
Wire Wire Line
	3550 1850 3550 1950
Wire Wire Line
	4550 2750 3700 2750
Wire Wire Line
	3700 2750 3700 2500
Wire Wire Line
	3700 2500 3550 2500
Connection ~ 3550 2500
Wire Wire Line
	4050 2550 4050 2650
Wire Wire Line
	3800 2650 4550 2650
Wire Wire Line
	3800 2250 3800 2650
Connection ~ 4050 2650
Wire Wire Line
	4050 2050 4050 1950
Wire Wire Line
	3800 1850 3800 1400
Wire Wire Line
	3800 1400 5000 1400
Wire Wire Line
	4050 1400 4050 1550
Connection ~ 5000 2200
Connection ~ 4050 1400
Wire Wire Line
	3500 3550 3500 4200
Wire Wire Line
	3500 4200 4300 4200
Wire Wire Line
	4300 4200 4300 4750
Wire Wire Line
	3500 3550 4550 3550
Wire Wire Line
	5850 1650 7200 1650
Wire Wire Line
	6800 1150 6800 1200
Connection ~ 6800 1650
Wire Wire Line
	7200 1650 7200 1600
Wire Wire Line
	6300 1450 6300 1750
Wire Wire Line
	6800 1650 6800 1600
Connection ~ 6300 1650
Wire Wire Line
	7250 1150 7250 1050
Connection ~ 6800 1150
Wire Wire Line
	7200 1150 7200 1200
Connection ~ 7200 1150
Wire Wire Line
	6700 1150 7250 1150
Wire Wire Line
	5900 1150 5700 1150
Wire Wire Line
	5700 1150 5700 1050
Wire Wire Line
	4550 4850 4050 4850
Wire Wire Line
	4050 4850 4050 5200
Wire Wire Line
	4050 5200 3800 5200
Wire Wire Line
	3800 5200 3800 5050
Wire Wire Line
	9100 2950 9100 2900
Connection ~ 8850 2950
Wire Wire Line
	5850 1650 5850 1500
Wire Wire Line
	6900 5300 6950 5300
Wire Wire Line
	6950 5150 6950 5450
Wire Wire Line
	6950 5150 7000 5150
Wire Wire Line
	6900 4950 7000 4950
Wire Wire Line
	6500 4950 6400 4950
Wire Wire Line
	6400 4950 6400 4850
Wire Wire Line
	6150 4850 6600 4850
Wire Wire Line
	6600 4850 6600 4800
Wire Wire Line
	6600 4800 6900 4800
Wire Wire Line
	6900 4800 6900 4850
Wire Wire Line
	6900 4850 7000 4850
Connection ~ 6400 4850
Wire Wire Line
	6450 5300 6500 5300
Wire Wire Line
	6450 5050 6450 5300
Wire Wire Line
	6450 5050 6150 5050
Wire Wire Line
	6950 5450 6400 5450
Wire Wire Line
	6400 5450 6400 5150
Wire Wire Line
	6400 5150 6150 5150
Connection ~ 6950 5300
Wire Wire Line
	7000 5050 6900 5050
Wire Wire Line
	6900 5050 6900 5150
Wire Wire Line
	6900 5150 6450 5150
Connection ~ 6450 5150
Wire Wire Line
	6950 4950 6950 5000
Wire Wire Line
	6950 5000 6800 5000
Wire Wire Line
	6800 5000 6800 5100
Wire Wire Line
	6800 5100 6500 5100
Wire Wire Line
	6500 5100 6500 5000
Wire Wire Line
	6500 5000 6300 5000
Wire Wire Line
	6300 5000 6300 4950
Wire Wire Line
	6300 4950 6150 4950
Connection ~ 6950 4950
Wire Wire Line
	7500 4850 7600 4850
Wire Wire Line
	7500 4950 7600 4950
Wire Wire Line
	7500 5050 7600 5050
Wire Wire Line
	7500 5150 7600 5150
Wire Wire Line
	6150 2750 6250 2750
Wire Wire Line
	6250 2750 6250 2850
Wire Wire Line
	6250 2850 6150 2850
Wire Wire Line
	6250 2800 7050 2800
Wire Wire Line
	6950 2500 6950 2800
Connection ~ 6250 2800
Wire Wire Line
	7450 2800 7550 2800
Wire Wire Line
	7550 2800 7550 2850
Connection ~ 6950 2800
Wire Wire Line
	6950 2500 7250 2500
Wire Wire Line
	4200 3350 4550 3350
Wire Wire Line
	6150 5250 6300 5250
Wire Wire Line
	6300 5250 6300 6500
Wire Wire Line
	6300 5550 6450 5550
Connection ~ 6300 5550
Wire Wire Line
	5350 5750 5600 5750
Connection ~ 5350 5750
Wire Wire Line
	5600 5750 5600 6500
Wire Wire Line
	6100 6000 6300 6000
Wire Wire Line
	5600 6250 5700 6250
Wire Wire Line
	5700 6000 5600 6000
Connection ~ 5600 6000
Wire Wire Line
	6300 6250 6100 6250
Connection ~ 6300 6000
Connection ~ 5600 6250
Wire Wire Line
	5600 6500 5700 6500
Connection ~ 6300 6250
Wire Wire Line
	6300 6500 6100 6500
Wire Wire Line
	9650 1400 9300 1400
Wire Wire Line
	9650 1000 9650 1500
Wire Wire Line
	3750 4550 3650 4550
Connection ~ 3650 4550
Wire Wire Line
	4150 4550 4300 4550
Connection ~ 4300 4550
Wire Wire Line
	4100 3400 4100 3450
Wire Wire Line
	4100 3450 4200 3450
Wire Wire Line
	4200 3450 4200 3350
Wire Wire Line
	4550 3450 4300 3450
Wire Wire Line
	4300 3450 4300 3500
Wire Wire Line
	4300 3500 3750 3500
Wire Wire Line
	3750 3500 3750 3250
Connection ~ 3750 3250
Wire Wire Line
	10400 900  10400 1250
Wire Wire Line
	10650 1000 10650 1250
Connection ~ 10400 1000
Wire Wire Line
	10400 1650 10400 1800
Wire Wire Line
	10650 1750 10650 1650
Connection ~ 10400 1750
Wire Wire Line
	10150 1750 10650 1750
Wire Wire Line
	10150 1000 10650 1000
Wire Wire Line
	4150 4800 4200 4800
Wire Wire Line
	4200 4800 4200 4750
Connection ~ 4300 4750
Wire Wire Line
	8750 1000 8750 1400
Wire Wire Line
	8750 1400 8900 1400
Wire Wire Line
	8900 1200 8750 1200
Connection ~ 8750 1200
Wire Wire Line
	8600 1000 8900 1000
Connection ~ 8750 1000
Connection ~ 9650 1400
Wire Wire Line
	9300 1000 9650 1000
Wire Wire Line
	9300 1200 9650 1200
Connection ~ 9650 1200
Wire Notes Line
	9300 3100 9300 4650
Wire Notes Line
	9300 4650 11100 4650
Wire Notes Line
	11100 4650 11100 3100
Wire Notes Line
	11100 3100 9300 3100
Text Notes 9300 4650 0    40   ~ 0
MCU must sense the\nvoltage at each phase
Wire Notes Line
	5550 850  5550 1900
Wire Notes Line
	5550 1900 8000 1900
Wire Notes Line
	8000 1900 8000 850 
Wire Notes Line
	8000 850  5550 850 
Text Notes 5600 1850 0    40   ~ 0
3.3v regulator\nfor the logic
$Comp
L DIODE D5
U 1 1
P 9250 2150
F 0 "D5" H 9250 2250 40  0000 C CNN
F 1 "TVS 5V" H 9250 2050 40  0000 C CNN
F 2 "w_smd_diode:do214ac" H 9250 2150 60  0001 C CNN
F 3 "" H 9250 2150 60  0000 C CNN
	1    9250 2150
	1    0    0    -1  
$EndComp
$Comp
L +5V #PWR069
U 1 1
P 9550 2100
F 0 "#PWR069" H 9550 2190 20  0001 C CNN
F 1 "+5V" H 9550 2190 30  0000 C CNN
F 2 "" H 9550 2100 60  0001 C CNN
F 3 "" H 9550 2100 60  0001 C CNN
	1    9550 2100
	1    0    0    -1  
$EndComp
$Comp
L GND-RESCUE-BLDC_4 #PWR070
U 1 1
P 8950 2200
F 0 "#PWR070" H 8950 2200 30  0001 C CNN
F 1 "GND" H 8950 2130 30  0001 C CNN
F 2 "" H 8950 2200 60  0001 C CNN
F 3 "" H 8950 2200 60  0001 C CNN
	1    8950 2200
	1    0    0    -1  
$EndComp
Wire Wire Line
	8950 2200 8950 2150
Wire Wire Line
	8950 2150 9050 2150
Wire Wire Line
	9450 2150 9550 2150
Wire Wire Line
	9550 2150 9550 2100
$Comp
L GND-RESCUE-BLDC_4 #PWR071
U 1 1
P 10400 1800
F 0 "#PWR071" H 10400 1800 30  0001 C CNN
F 1 "GND" H 10400 1730 30  0001 C CNN
F 2 "" H 10400 1800 60  0001 C CNN
F 3 "" H 10400 1800 60  0001 C CNN
	1    10400 1800
	1    0    0    -1  
$EndComp
NoConn ~ 6150 2550
Text GLabel 8600 1000 0    60   Input ~ 0
V_SUPPLY
Wire Wire Line
	10150 1250 10150 1000
Wire Wire Line
	10150 1650 10150 1750
$EndSCHEMATC
